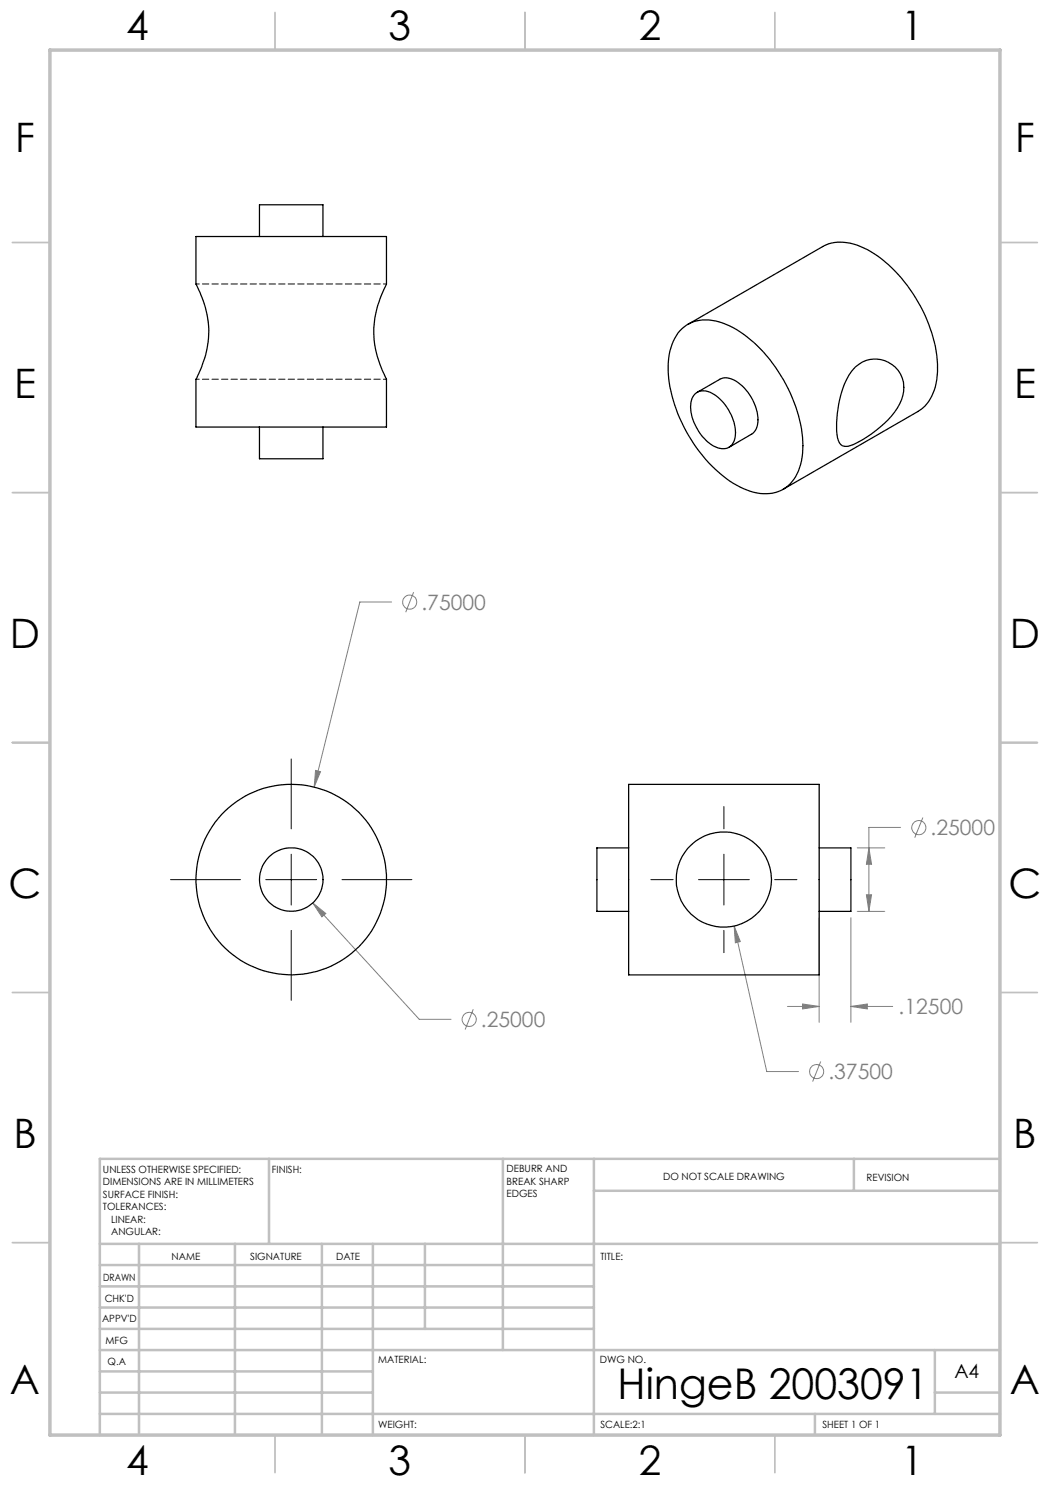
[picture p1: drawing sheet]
<svg xmlns="http://www.w3.org/2000/svg" width="210mm" height="297mm" viewBox="0 0 210 297" stroke-linecap="round" stroke-linejoin="round" font-family="sans-serif">
<g fill="none" stroke="#808080" stroke-width=".2">
<path d="M82.7 118.4l-1.6 4M78.3 120.4h-6.3l-9.2 37M63.1 154.1l1 .2-1.3 3.1zM171.4 169.6h5.6M173.3 179h1l-.5 3.3zM173.8 169.6l.5 3.3h-1zM180.1 165.5h-6.3v16.8M184.6 163.5l-1.6 4M62.5 180.6l2.7 2.1-.8 .7zM62.5 180.6l21.4 23.3h6.3M146.8 185.2l1.3 3.1-1 .3zM146.8 185.2l6.6 29.1h6.3"/>
<path d="M163.8 183.5v21M170.2 183.5v21M171.4 182.3h5.6M94.7 201.9l-1.7 4M157.5 201.3h6.3M160.5 200.8l3.3 .5-3.3 .5zM164.1 212.3l-1.6 4M170.2 201.3l3.3-.5v1zM170.2 201.3h8.3"/>
<circle cx="81.9" cy="120.4" r="1.42"/>
<circle cx="183.8" cy="165.5" r="1.41"/>
<circle cx="93.8" cy="203.9" r="1.41"/>
<circle cx="163.3" cy="214.3" r="1.41"/>
</g>
<path d="M58.2 151.8v14M34.1 175.9h14M53.2 175.9h10.1M58.2 170.8v10.2M68.4 175.9h14M130.2 175.9h4.4M139.7 175.9h10.2M144.8 161.3v4.5M144.8 170.8v10.2M154.9 175.9h4.5M58.2 186.1v14M144.8 186.1v4.4" fill="none" stroke="#000" stroke-width=".2"/>
<g fill="none" stroke="#c0c0c0" stroke-width=".35">
<path d="M55 2.5v7.5M105 2.5v7.5M155 2.5v7.5M2.5 48.5h7.5M200 48.5h7.5M2.5 98.5h7.5M200 98.5h7.5M2.5 148.5h7.5M200 148.5h7.5M2.5 198.5h7.5M200 198.5h7.5M2.5 248.5h7.5"/>
<path d="M200 248.5h7.5M55 287v7.5M105 287v7.5M155 287v7.5"/>
</g>
<g fill="none" stroke="#c0c0c0" stroke-width=".5">
<path d="M53.8 231.8v17M100.6 231.8v38.2M118.8 231.8v55.2M118.8 238.2h81.2M170.8 231.8v6.4M200 231.8h-180v55.2M20 248.8h180M20 257.3h98.8M20 253h98.8M27.8 248.8v38.2M47 248.8v38.2M64.4 248.8v38.2"/>
<path d="M74.6 248.8v38.2M85 248.8v17M20 265.8h98.8M20 261.5h98.8M20 278.5h54.6M20 274.3h54.6M20 270h180M187 278.5h13M187 270v12.8M20 282.8h180M163 282.8v4.2"/>
</g>
<path d="M10 10h190v277h-190z" fill="none" stroke="#c0c0c0" stroke-width=".7"/>
<path d="M63.1 154.1l-.3 3.3 1.3-3.1zM62.5 180.6l1.9 2.8 .8-.7zM146.8 185.2l.3 3.4 1-.3zM173.8 169.6l.5 3.3h-1zM173.3 179h1l-.5 3.3zM160.5 200.8l3.3 .5-3.3 .5zM170.2 201.3l3.3-.5v1z" fill="#808080"/>
<g fill="none" stroke="#000" stroke-width=".25">
<path d="M39.2 47.3h38.1v9.5a19.1 19.1 0 0 0 0 19v9.6h-38.1v-9.6a19 19 0 0 0 .1-18.9zM51.9 47.3v-6.3h12.7v6.3M136.4 65.8a7.8 7.8 0 0 1 8.1-1.2 24.2 24.2 0 0 1 11.7 10.5 25.9 25.9 0 0 1 4.2 16.4 8 8 0 0 1-4.8 6.8 9.7 9.7 0 0 1-8.3-1.3 29.8 29.8 0 0 1-13.7-23 11.2 11.2 0 0 1 2.8-8.2zM137.6 64.9l26.9-15.6a8.8 8.8 0 0 1 8.3 .3 27.3 27.3 0 0 1 11.8 12.6 23.6 23.6 0 0 1 2.6 14.4 8 8 0 0 1-3.6 5.7l-27 15.6M139 78.8a2.96 2.96 0 0 1 3.8 .1 9.8 9.8 0 0 1 4.2 8.6 2.5 2.5 0 0 1-3.8 1.9 9.6 9.6 0 0 1-5-8.9l.2-.8zM139.5 78.5l4.4-2.6a3.6 3.6 0 0 1 4.2 1 9.3 9.3 0 0 1 3.3 8.3l-.2 .7-.7 .8-4.7 2.8M171.1 73.4a5.8 5.8 0 0 1 7.7-.2 5.8 5.8 0 0 1 1.1 7.6 20.8 20.8 0 0 1-10.3 8.4 1.68 1.68 0 0 1-2.1-1.6 21.7 21.7 0 0 1 2.3-12.6zM51.9 85.4v6.4h12.7v-6.4M125.7 156.9h38.1v38.1h-38.1zM125.7 169.6h-6.3v12.7h6.3M163.8 169.6h6.4v12.7h-6.4"/>
<circle cx="58.2" cy="175.9" r="19.1"/>
<circle cx="58.2" cy="175.9" r="6.4"/>
<circle cx="144.8" cy="175.9" r="9.5"/>
</g>
<path d="M77.3 56.8h-38.1M39.2 75.8h38.1" fill="none" stroke="#000" stroke-width=".2" stroke-dasharray="1.3 .6" stroke-dashoffset=".6"/>
<text font-size="8.5" x="123.5" y="279.7">HingeB 2003091</text>
<g font-size="8.1">
<text x="25.2" y="8">4</text>
<text x="77.7" y="8">3</text>
<text x="127.7" y="8">2</text>
<text x="180.2" y="8">1</text>
<text x="3" y="30.4">F</text>
<text x="203" y="30.4">F</text>
<text x="2.8" y="79.6">E</text>
<text x="202.8" y="79.6">E</text>
<text x="2" y="129.6">D</text>
<text x="202" y="129.6">D</text>
<text x="1.7" y="179.6">C</text>
<text x="201.7" y="179.6">C</text>
<text x="2.7" y="229.6">B</text>
<text x="202.7" y="229.6">B</text>
<text x="2" y="278.9">A</text>
<text x="202" y="278.9">A</text>
<text x="25.2" y="295">4</text>
<text x="77.7" y="295">3</text>
<text x="127.7" y="295">2</text>
<text x="180.2" y="295">1</text>
</g>
<g font-size="4.2" fill="#808080">
<text x="84.3" y="122">.75000</text>
<text x="186.1" y="167.1">.25000</text>
<text x="179.7" y="202.9">.12500</text>
<text x="96.2" y="205.4">.25000</text>
<text x="165.7" y="215.9">.37500</text>
</g>
<text font-size="3.9" x="190.9" y="275.5">A4</text>
<g font-size="2">
<text x="20.6" y="234.6">UNLESS OTHERWISE SPECIFIED:</text>
<text x="20.6" y="237.1">DIMENSIONS ARE IN MILLIMETERS</text>
<text x="20.6" y="239.6">SURFACE FINISH:</text>
<text x="54.4" y="234.6">FINISH:</text>
<text x="101.3" y="234.5">DEBURR AND</text>
<text x="101.3" y="237">BREAK SHARP</text>
<text x="101.3" y="239.5">EDGES</text>
<text x="132.6" y="236">DO NOT SCALE DRAWING</text>
<text x="173.3" y="236.2">REVISION</text>
<text x="20.6" y="242.1">TOLERANCES:</text>
<text x="22.2" y="244.6">LINEAR:</text>
<text x="22.2" y="247.1">ANGULAR:</text>
<text x="34.3" y="252">NAME</text>
<text x="50" y="251.9">SIGNATURE</text>
<text x="67.2" y="251.9">DATE</text>
<text x="120.1" y="251.9">TITLE:</text>
<text x="20.6" y="256.1">DRAWN</text>
<text x="20.9" y="260.3">CHK'D</text>
<text x="20.4" y="264.4">APPV'D</text>
<text x="21.1" y="268.8">MFG</text>
<text x="21.5" y="273">Q.A</text>
<text x="75.6" y="272.5">MATERIAL:</text>
<text x="120" y="272.5">DWG NO.</text>
<text x="75.6" y="285.5">WEIGHT:</text>
<text x="120.1" y="285.6">SCALE:2:1</text>
<text x="164.5" y="285.6">SHEET 1 OF 1</text>
</g>
</svg>
